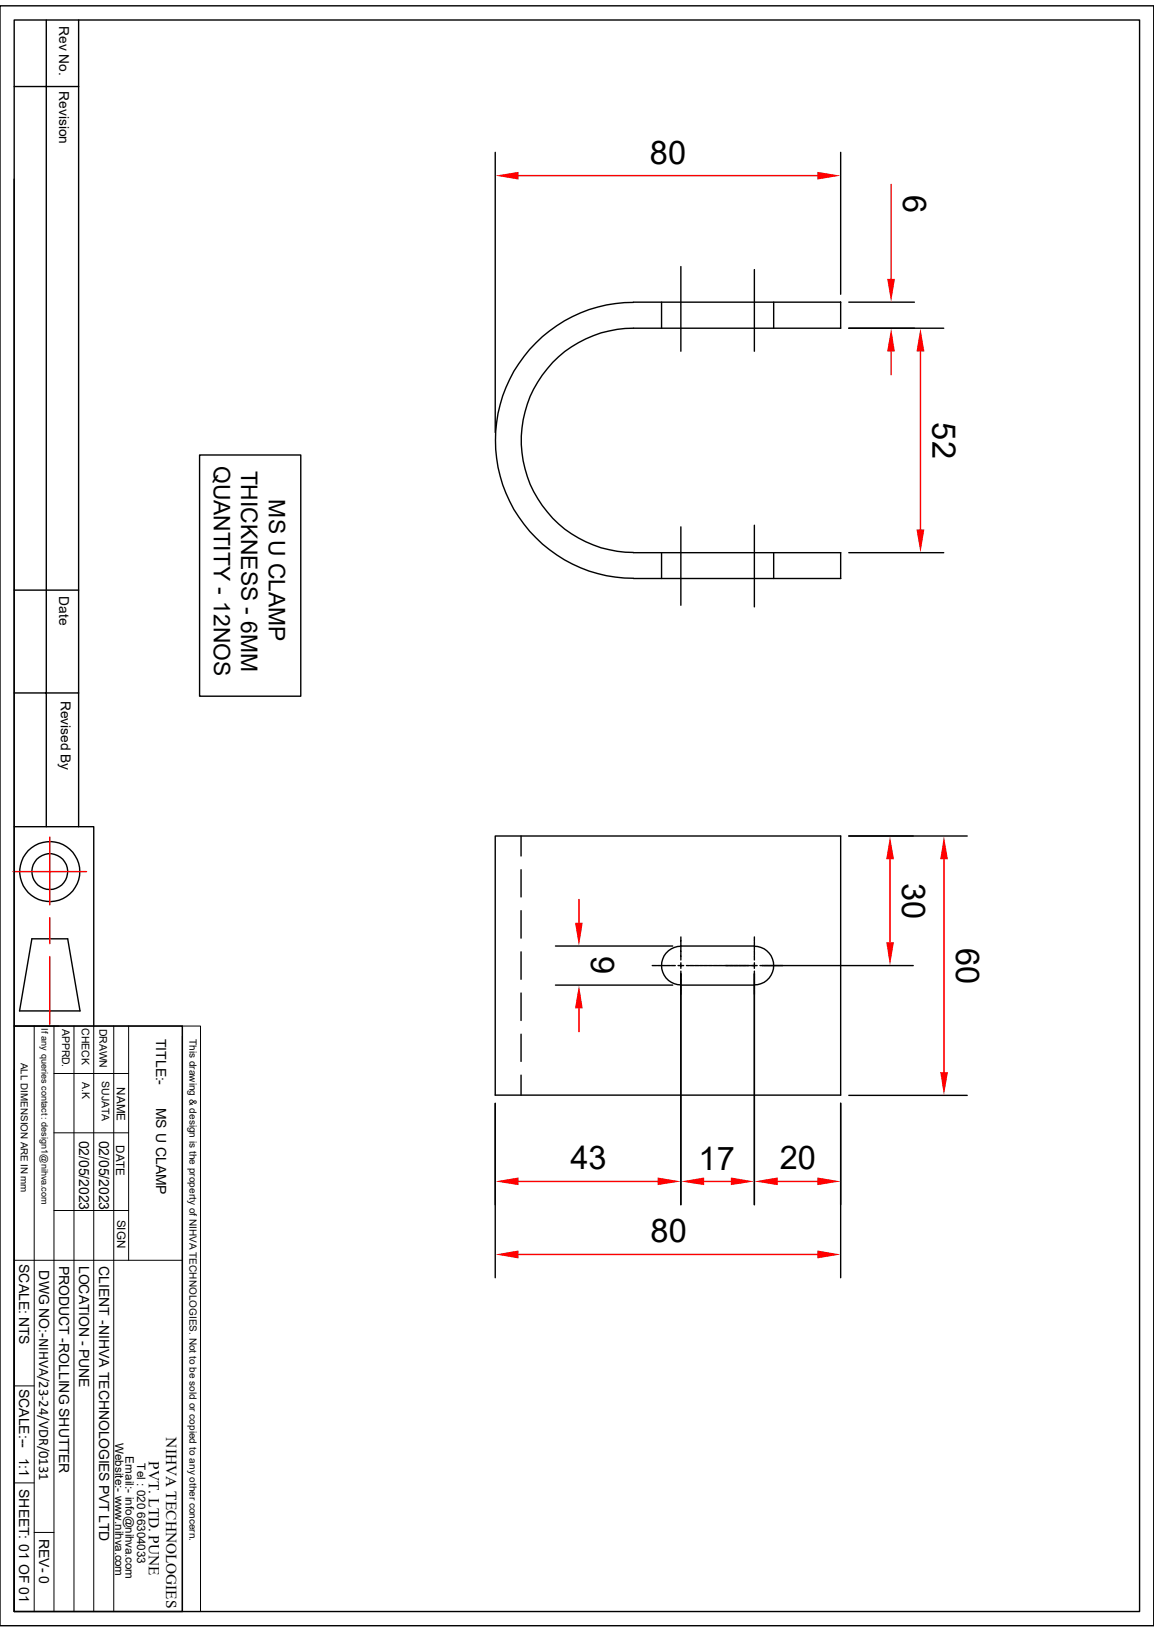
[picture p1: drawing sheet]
<svg xmlns="http://www.w3.org/2000/svg" width="210mm" height="297mm" viewBox="0 0 210 297" stroke-linecap="round" stroke-linejoin="round" font-family="sans-serif">
<g fill="none" stroke="#000" stroke-width=".25">
<path d="M0 1.1h210v294.8h-210zM2.6 3.6h204.8v289.7h-204.8zM2.6 15.7h11.7M8.4 3.6v146.9M14.3 3.6v146.9M2.6 32.6v117.9h14.5v36.2M115.3 55h37.7v4.7h-37.7a20.4 20.4 0 0 0-20.4 20.4 20.4 20.4 0 0 0 20.4 20.4M115.3 55a25.1 25.1 0 0 0-25.1 25.1 25.1 25.1 0 0 0 25.1 25.1M123.9 48.5v15.4M137.3 49.1v14.8M123.9 95.9v14.3M137.3 95.6v14.8"/>
<path d="M2.6 107.4h11.7M115.3 100.6h37.7v4.7h-37.7M120.4 100.6v4.7M140.8 100.6v4.7M2.6 126.1h11.7M2.6 150.5v36.2M90.1 152.1h62.9v47.2h-62.9zM94.8 152.1v3.7M94.8 158.3v4.9M5.8 170.9h6.5l2.3 13.1h-11zM94.8 165.7v5M94.8 173.2v5"/>
<path d="M123.9 179.3h13.4M123.9 172.2h13.4M2.6 186.7h30.6v106.6h-30.6zM2.6 194.8v98.5M94.8 195.7v3.6M94.8 180.7v5M94.8 188.2v5M90.1 200.8v31.7M153 200.8v31.7"/>
<circle cx="9.1" cy="158.6" r="5.5"/>
<circle cx="9.1" cy="158.6" r="3.3"/>
</g>
<g fill="none" stroke="#000" stroke-width=".18">
<path d="M2.6 186.7h30.6M6.2 186.7v106.6M9.8 195.4h13.6M9.8 186.7v106.6M13.5 186.7v106.6M17.1 186.7v106.6M20.7 186.7v106.6M23.4 186.7v42.7M33.2 186.7h3.3v106.6h-3.3zM33.2 188.6v104.7M9.8 206.2h13.6M2.6 229.4h30.6"/>
<path d="M9.8 220.3h13.6M2.6 252.2h3.6M2.6 269.9h3.6M6.2 278.9h3.6"/>
</g>
<path d="M2.4 158.6h13.3M9.1 152.4v12.3M9.1 167v4.7M9.1 174.1v12.3M94.4 228.3h54.4" fill="none" stroke="#f00" stroke-width=".25"/>
<g fill="#f00">
<path d="M90.1 228.3l4.3-.7v1.4z"/>
<path d="M148.8 227.6l4.2 .7-4.2 .7z"/>
</g>
<g fill="none" stroke="#000" stroke-width=".25">
<path d="M118.7 175.7h.6M119.4 175.7h.1M119.6 175.7h.6M120.3 175.7h.1M120.5 175.7h.6M121.2 175.7h.1M121.4 175.7h.6M122.1 175.7h.1M122.3 175.7h.6M123.4 175.7h1M123.9 170.5v.7M123.9 171.2v.1"/>
<path d="M123.9 171.4v.6M123.9 172.1v.1M123.9 172.3v.6M123.9 173v.1M123.9 173.2v.6M123.9 173.9v.1M123.9 174.1v.6M123.9 175.2v1M123.9 176.7v.7M123.9 177.5h.1M123.9 177.7v.6M123.9 178.4h.1"/>
<path d="M123.9 178.6v.5M123.9 179.2v.1M123.9 179.4v.6M124.9 175.7h.4M125.3 175.7h.1M125.6 175.7h.6M126.2 175.7h.1M126.4 175.7h.6M127.1 175.7h.1M127.3 175.7h.6M128 175.7h.1M128.2 175.7h.6"/>
<path d="M128.9 175.7h.1M129.1 175.7h.6M129.8 175.7h.1M130 175.7h.6M130.6 175.7h.2M130.9 175.7h.5M131.5 175.7h.2M137.3 170.5v.7M137.3 171.2v.1M137.3 171.4v.6M137.3 172.1v.1M137.3 172.3v.6"/>
<path d="M137.3 173v.1M137.3 173.2v.6M137.3 173.9v.1M137.3 174.1v.6M137.3 175.2v1M137.3 176.7v42.5M137.8 175.7h-6.1M138.3 175.7h.6M139 175.7h.1M139.2 175.7h.6M139.9 175.7h.1M140.1 175.7h.6"/>
<path d="M140.8 175.7h.1M141 175.7h.6M141.6 175.7h.2M141.9 175.7h.6M123.9 180.1v.1M123.9 180.3v.6M153 200.8v18.4"/>
</g>
<path d="M141.5 215h7.3" fill="none" stroke="#f00" stroke-width=".25"/>
<g fill="#f00">
<path d="M148.8 214.3l4.2 .7-4.2 .7z"/>
<path d="M137.3 215l4.2-.7v1.4z"/>
</g>
<path d="M123.9 177.2v42M137.3 177.2v42" fill="none" stroke="#000" stroke-width=".25"/>
<path d="M128.1 215h4.9" fill="none" stroke="#f00" stroke-width=".25"/>
<g fill="#f00">
<path d="M133 214.3l4.3 .7-4.3 .7z"/>
<path d="M123.9 215l4.2-.7v1.4z"/>
</g>
<path d="M123.9 177.2v42M90.1 200.8v18.4" fill="none" stroke="#000" stroke-width=".25"/>
<path d="M94.4 215h25.3" fill="none" stroke="#f00" stroke-width=".25"/>
<g fill="#f00">
<path d="M119.7 214.3l4.2 .7-4.2 .7z"/>
<path d="M90.1 215l4.3-.7v1.4z"/>
</g>
<path d="M154.5 152.1h21.5M154.5 199.3h21.5" fill="none" stroke="#000" stroke-width=".25"/>
<path d="M171.8 156.4v38.7" fill="none" stroke="#f00" stroke-width=".25"/>
<g fill="#f00">
<path d="M171.8 152.1l.7 4.3h-1.4z"/>
<path d="M171.1 195.1h1.4l-.7 4.2z"/>
</g>
<path d="M90.1 27.7v51M153 27.7v25.9" fill="none" stroke="#000" stroke-width=".25"/>
<path d="M94.4 32h54.4" fill="none" stroke="#f00" stroke-width=".25"/>
<g fill="#f00">
<path d="M148.8 31.3l4.2 .7-4.2 .7z"/>
<path d="M90.1 32l4.3-.7v1.4z"/>
</g>
<path d="M154.5 55h11.9M154.5 59.7h11.9" fill="none" stroke="#000" stroke-width=".25"/>
<path d="M162.2 33.6v17.2M162.2 64v4.2" fill="none" stroke="#f00" stroke-width=".25"/>
<g fill="#f00">
<path d="M162.2 59.7l.7 4.3h-1.4z"/>
<path d="M161.5 50.8h1.4l-.7 4.2z"/>
</g>
<path d="M154.5 59.7h17.2M154.5 100.6h17.2" fill="none" stroke="#000" stroke-width=".25"/>
<path d="M167.5 64v32.4" fill="none" stroke="#f00" stroke-width=".25"/>
<g fill="#f00">
<path d="M167.5 59.7l.7 4.3h-1.4z"/>
<path d="M166.8 96.4h1.4l-.7 4.2z"/>
</g>
<path d="M154.5 152.1h11.7M138.7 175.7h27.5" fill="none" stroke="#000" stroke-width=".25"/>
<path d="M162 156.4v15.1" fill="none" stroke="#f00" stroke-width=".25"/>
<g fill="#f00">
<path d="M162 152.1l.7 4.3h-1.4z"/>
<path d="M161.3 171.5h1.4l-.7 4.2z"/>
</g>
<path d="M36.3 82.8h18.4v43.9h-18.4zM101.1 172.2h21.3M101.1 179.3h21.3" fill="none" stroke="#000" stroke-width=".25"/>
<path d="M105.4 163.7v4.2M105.4 183.5v4.2" fill="none" stroke="#f00" stroke-width=".25"/>
<g fill="#f00">
<path d="M104.6 167.9h1.4l-.6 4.3z"/>
<path d="M105.4 179.3l.6 4.2h-1.4z"/>
</g>
<path d="M120.4 55v4.7M140.8 55v4.7M123.9 172.2a3.5 3.5 0 0 0-3.5 3.5 3.5 3.5 0 0 0 3.5 3.5M137.3 172.2a3.5 3.5 0 0 1 3.5 3.5 3.5 3.5 0 0 1-3.5 3.5" fill="none" stroke="#000" stroke-width=".25"/>
<g font-size="5.9">
<text x="118.3" y="29.8">80</text>
<text x="164.4" y="35.5" transform="rotate(90 164.4 35.5)">6</text>
<text x="169.7" y="76.9" transform="rotate(90 169.7 76.9)">52</text>
<text x="164.2" y="160.7" transform="rotate(90 164.2 160.7)">30</text>
<text x="174" y="172.5" transform="rotate(90 174 172.5)">60</text>
<text x="107.6" y="174.1" transform="rotate(90 107.6 174.1)">9</text>
<text x="103.8" y="212.8">43</text>
<text x="127.1" y="212.8">17</text>
<text x="141.9" y="212.8">20</text>
<text x="118.4" y="226.1">80</text>
</g>
<g font-size="4.1">
<text x="38.9" y="84.8" transform="rotate(90 38.9 84.8)">QUANTITY - 12NOS</text>
<text x="43.9" y="85.6" transform="rotate(90 43.9 85.6)">THICKNESS - 6MM</text>
<text x="48.9" y="90.9" transform="rotate(90 48.9 90.9)">MS U CLAMP</text>
</g>
<g font-size="2.8">
<text x="30.3" y="261.6" transform="rotate(90 30.3 261.6)">NIHVA TECHNOLOGIES</text>
<text x="27.1" y="265.9" transform="rotate(90 27.1 265.9)">PVT. LTD. PUNE</text>
</g>
<g font-size="2.5">
<text x="10.8" y="4.7" transform="rotate(90 10.8 4.7)">Rev No.</text>
<text x="10.8" y="16.6" transform="rotate(90 10.8 16.6)">Revision</text>
<text x="10.8" y="108.5" transform="rotate(90 10.8 108.5)">Date</text>
<text x="11" y="127.5" transform="rotate(90 11 127.5)">Revised By</text>
<text x="28.4" y="189" transform="rotate(90 28.4 189)">TITLE:-</text>
<text x="28.4" y="201.6" transform="rotate(90 28.4 201.6)">MS U CLAMP</text>
<text x="14.4" y="207.6" transform="rotate(90 14.4 207.6)">02/05/2023</text>
<text x="18.1" y="207.6" transform="rotate(90 18.1 207.6)">02/05/2023</text>
<text x="3.5" y="230" transform="rotate(90 3.5 230)">SCALE: NTS</text>
<text x="7.1" y="231.2" transform="rotate(90 7.1 231.2)">DWG NO:-NIHVA/23-24/VDR/0131</text>
<text x="10.8" y="230.3" transform="rotate(90 10.8 230.3)">PRODUCT -ROLLING SHUTTER</text>
<text x="14.4" y="230.3" transform="rotate(90 14.4 230.3)">LOCATION - PUNE</text>
<text x="18" y="230.4" transform="rotate(90 18 230.4)">CLIENT -NIHVA TECHNOLOGIES PVT LTD</text>
<text x="3.5" y="252.7" transform="rotate(90 3.5 252.7)">SCALE:--</text>
<text x="3.5" y="265.3" transform="rotate(90 3.5 265.3)">1:1</text>
<text x="3.5" y="271" transform="rotate(90 3.5 271)">SHEET: 01 OF 01</text>
<text x="7.2" y="280" transform="rotate(90 7.2 280)">REV- 0</text>
</g>
<g font-size="2.1">
<text x="21.3" y="197.9" transform="rotate(90 21.3 197.9)">NAME</text>
<text x="21.1" y="208.4" transform="rotate(90 21.1 208.4)">DATE</text>
<text x="21.3" y="222" transform="rotate(90 21.3 222)">SIGN</text>
<text x="21" y="262.6" transform="rotate(90 21 262.6)">Website:- www.nihva.com</text>
<text x="22.9" y="265" transform="rotate(90 22.9 265)">Email:- info@nihva.com</text>
<text x="25" y="266.3" transform="rotate(90 25 266.3)">Tel : 020 66304033</text>
</g>
<g font-size="1.9">
<text x="11.3" y="187.2" transform="rotate(90 11.3 187.2)">APPRD.</text>
<text x="14.9" y="187.1" transform="rotate(90 14.9 187.1)">CHECK</text>
<text x="18.1" y="187.2" transform="rotate(90 18.1 187.2)">DRAWN</text>
<text x="14.9" y="196.9" transform="rotate(90 14.9 196.9)">A.K</text>
<text x="18.5" y="196.8" transform="rotate(90 18.5 196.8)">SUJATA</text>
</g>
<g font-size="1.8">
<text x="34.5" y="189.1" transform="rotate(90 34.5 189.1)">This drawing &amp; design is the property of NIHVA TECHNOLOGIES. Not to be sold or copied to any other concern.</text>
<text x="3.8" y="193.4" transform="rotate(90 3.8 193.4)">ALL DIMENSION ARE IN mm</text>
</g>
<text font-size="1.7" x="7.5" y="187.2" transform="rotate(90 7.5 187.2)">If any queries contact : design1@nihva.com</text>
</svg>
